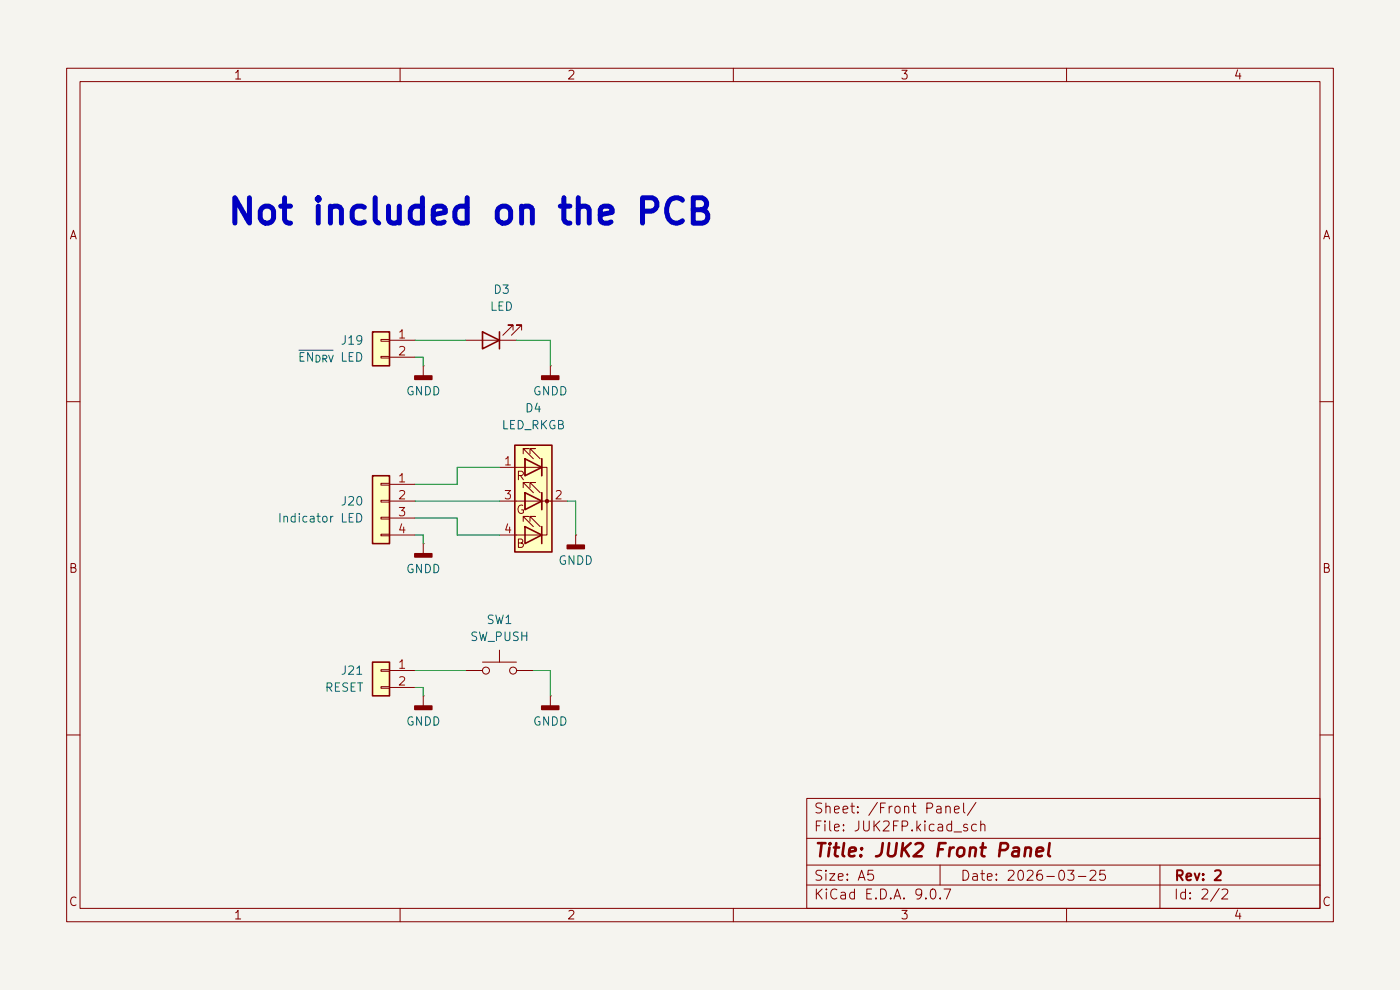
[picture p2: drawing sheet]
(kicad_sch
 (version 20250114)
 (generator "eeschema")
 (generator_version "9.0")
 (paper "A5")
 (title_block
  (title "JUK2 Front Panel")
  (date "2026-03-25")
  (rev "2"))
 (lib_symbols
  (symbol "Connector_Generic:Conn_01x02"
   (pin_names
    (offset 1.016) (hide yes)) (exclude_from_sim no) (in_bom yes) (on_board yes)
   (property "Reference" "J" (at 0 2.54 0) (effects (font (size 1.27 1.27))))
   (property "Value" "Conn_01x02" (at 0 -5.08 0) (effects (font (size 1.27 1.27))))
   (property "Footprint" "" (at 0 0 0) (effects (font (size 1.27 1.27)) (hide yes)))
   (property "Datasheet" "~" (at 0 0 0) (effects (font (size 1.27 1.27)) (hide yes)))
   (property "Description" "Generic connector, single row, 01x02, script generated (kicad-library-utils/schlib/autogen/connector/)" (at 0 0 0) (effects (font (size 1.27 1.27)) (hide yes)))
   (symbol "Conn_01x02_1_1"
    (rectangle (start -1.27 1.27) (end 1.27 -3.81) (stroke (width 0.254) (type default)) (fill (type background)))
    (rectangle (start -1.27 0.127) (end 0 -0.127) (stroke (width 0.1524) (type default)) (fill (type none)))
    (rectangle (start -1.27 -2.413) (end 0 -2.667) (stroke (width 0.1524) (type default)) (fill (type none)))
    (pin passive line (at -5.08 0 0) (length 3.81) (name "Pin_1" (effects (font (size 1.27 1.27)))) (number "1" (effects (font (size 1.27 1.27)))))
    (pin passive line (at -5.08 -2.54 0) (length 3.81) (name "Pin_2" (effects (font (size 1.27 1.27)))) (number "2" (effects (font (size 1.27 1.27))))))
   (embedded_fonts no))
  (symbol "Connector_Generic:Conn_01x04"
   (pin_names
    (offset 1.016) (hide yes)) (exclude_from_sim no) (in_bom yes) (on_board yes)
   (property "Reference" "J" (at 0 5.08 0) (effects (font (size 1.27 1.27))))
   (property "Value" "Conn_01x04" (at 0 -7.62 0) (effects (font (size 1.27 1.27))))
   (property "Footprint" "" (at 0 0 0) (effects (font (size 1.27 1.27)) (hide yes)))
   (property "Datasheet" "~" (at 0 0 0) (effects (font (size 1.27 1.27)) (hide yes)))
   (property "Description" "Generic connector, single row, 01x04, script generated (kicad-library-utils/schlib/autogen/connector/)" (at 0 0 0) (effects (font (size 1.27 1.27)) (hide yes)))
   (symbol "Conn_01x04_1_1"
    (rectangle (start -1.27 3.81) (end 1.27 -6.35) (stroke (width 0.254) (type default)) (fill (type background)))
    (rectangle (start -1.27 2.667) (end 0 2.413) (stroke (width 0.1524) (type default)) (fill (type none)))
    (rectangle (start -1.27 0.127) (end 0 -0.127) (stroke (width 0.1524) (type default)) (fill (type none)))
    (rectangle (start -1.27 -2.413) (end 0 -2.667) (stroke (width 0.1524) (type default)) (fill (type none)))
    (rectangle (start -1.27 -4.953) (end 0 -5.207) (stroke (width 0.1524) (type default)) (fill (type none)))
    (pin passive line (at -5.08 2.54 0) (length 3.81) (name "Pin_1" (effects (font (size 1.27 1.27)))) (number "1" (effects (font (size 1.27 1.27)))))
    (pin passive line (at -5.08 0 0) (length 3.81) (name "Pin_2" (effects (font (size 1.27 1.27)))) (number "2" (effects (font (size 1.27 1.27)))))
    (pin passive line (at -5.08 -2.54 0) (length 3.81) (name "Pin_3" (effects (font (size 1.27 1.27)))) (number "3" (effects (font (size 1.27 1.27)))))
    (pin passive line (at -5.08 -5.08 0) (length 3.81) (name "Pin_4" (effects (font (size 1.27 1.27)))) (number "4" (effects (font (size 1.27 1.27))))))
   (embedded_fonts no))
  (symbol "Device:LED"
   (pin_numbers (hide yes))
   (pin_names
    (offset 1.016) (hide yes)) (exclude_from_sim no) (in_bom yes) (on_board yes)
   (property "Reference" "D" (at 0 2.54 0) (effects (font (size 1.27 1.27))))
   (property "Value" "LED" (at 0 -2.54 0) (effects (font (size 1.27 1.27))))
   (property "Footprint" "" (at 0 0 0) (effects (font (size 1.27 1.27)) (hide yes)))
   (property "Datasheet" "~" (at 0 0 0) (effects (font (size 1.27 1.27)) (hide yes)))
   (property "Description" "Light emitting diode" (at 0 0 0) (effects (font (size 1.27 1.27)) (hide yes)))
   (property "Sim.Pins" "1=K 2=A" (at 0 0 0) (effects (font (size 1.27 1.27)) (hide yes)))
   (symbol "LED_0_1"
    (polyline (pts (xy -3.048 -0.762) (xy -4.572 -2.286) (xy -3.81 -2.286) (xy -4.572 -2.286) (xy -4.572 -1.524)) (stroke (width 0) (type default)) (fill (type none)))
    (polyline (pts (xy -1.778 -0.762) (xy -3.302 -2.286) (xy -2.54 -2.286) (xy -3.302 -2.286) (xy -3.302 -1.524)) (stroke (width 0) (type default)) (fill (type none)))
    (polyline (pts (xy -1.27 0) (xy 1.27 0)) (stroke (width 0) (type default)) (fill (type none)))
    (polyline (pts (xy -1.27 -1.27) (xy -1.27 1.27)) (stroke (width 0.254) (type default)) (fill (type none)))
    (polyline (pts (xy 1.27 -1.27) (xy 1.27 1.27) (xy -1.27 0) (xy 1.27 -1.27)) (stroke (width 0.254) (type default)) (fill (type none))))
   (symbol "LED_1_1"
    (pin passive line (at -3.81 0 0) (length 2.54) (name "K" (effects (font (size 1.27 1.27)))) (number "1" (effects (font (size 1.27 1.27)))))
    (pin passive line (at 3.81 0 180) (length 2.54) (name "A" (effects (font (size 1.27 1.27)))) (number "2" (effects (font (size 1.27 1.27))))))
   (embedded_fonts no))
  (symbol "Device:LED_RKGB"
   (pin_names
    (offset 0) (hide yes)) (exclude_from_sim no) (in_bom yes) (on_board yes)
   (property "Reference" "D" (at 0 9.398 0) (effects (font (size 1.27 1.27))))
   (property "Value" "LED_RKGB" (at 0 -8.89 0) (effects (font (size 1.27 1.27))))
   (property "Footprint" "" (at 0 -1.27 0) (effects (font (size 1.27 1.27)) (hide yes)))
   (property "Datasheet" "~" (at 0 -1.27 0) (effects (font (size 1.27 1.27)) (hide yes)))
   (property "Description" "RGB LED, red/cathode/green/blue" (at 0 0 0) (effects (font (size 1.27 1.27)) (hide yes)))
   (symbol "LED_RKGB_0_0"
    (text "R" (at 1.905 3.81 0) (effects (font (size 1.27 1.27))))
    (text "G" (at 1.905 -1.27 0) (effects (font (size 1.27 1.27))))
    (text "B" (at 1.905 -6.35 0) (effects (font (size 1.27 1.27)))))
   (symbol "LED_RKGB_0_1"
    (circle (center -2.032 0) (radius 0.254) (stroke (width 0) (type default)) (fill (type outline)))
    (polyline (pts (xy -1.27 6.35) (xy -1.27 3.81)) (stroke (width 0.254) (type default)) (fill (type none)))
    (polyline (pts (xy -1.27 6.35) (xy -1.27 3.81) (xy -1.27 3.81)) (stroke (width 0) (type default)) (fill (type none)))
    (polyline (pts (xy -1.27 5.08) (xy 1.27 5.08)) (stroke (width 0) (type default)) (fill (type none)))
    (polyline (pts (xy -1.27 5.08) (xy -2.032 5.08) (xy -2.032 -5.08) (xy -1.016 -5.08)) (stroke (width 0) (type default)) (fill (type none)))
    (polyline (pts (xy -1.27 1.27) (xy -1.27 -1.27)) (stroke (width 0.254) (type default)) (fill (type none)))
    (polyline (pts (xy -1.27 1.27) (xy -1.27 -1.27) (xy -1.27 -1.27)) (stroke (width 0) (type default)) (fill (type none)))
    (polyline (pts (xy -1.27 0) (xy -2.54 0)) (stroke (width 0) (type default)) (fill (type none)))
    (polyline (pts (xy -1.27 -3.81) (xy -1.27 -6.35)) (stroke (width 0.254) (type default)) (fill (type none)))
    (polyline (pts (xy -1.27 -5.08) (xy 1.27 -5.08)) (stroke (width 0) (type default)) (fill (type none)))
    (polyline (pts (xy -1.016 6.35) (xy 0.508 7.874) (xy -0.254 7.874) (xy 0.508 7.874) (xy 0.508 7.112)) (stroke (width 0) (type default)) (fill (type none)))
    (polyline (pts (xy -1.016 1.27) (xy 0.508 2.794) (xy -0.254 2.794) (xy 0.508 2.794) (xy 0.508 2.032)) (stroke (width 0) (type default)) (fill (type none)))
    (polyline (pts (xy -1.016 -3.81) (xy 0.508 -2.286) (xy -0.254 -2.286) (xy 0.508 -2.286) (xy 0.508 -3.048)) (stroke (width 0) (type default)) (fill (type none)))
    (polyline (pts (xy 0 6.35) (xy 1.524 7.874) (xy 0.762 7.874) (xy 1.524 7.874) (xy 1.524 7.112)) (stroke (width 0) (type default)) (fill (type none)))
    (polyline (pts (xy 0 1.27) (xy 1.524 2.794) (xy 0.762 2.794) (xy 1.524 2.794) (xy 1.524 2.032)) (stroke (width 0) (type default)) (fill (type none)))
    (polyline (pts (xy 0 -3.81) (xy 1.524 -2.286) (xy 0.762 -2.286) (xy 1.524 -2.286) (xy 1.524 -3.048)) (stroke (width 0) (type default)) (fill (type none)))
    (polyline (pts (xy 1.27 6.35) (xy 1.27 3.81) (xy -1.27 5.08) (xy 1.27 6.35)) (stroke (width 0.254) (type default)) (fill (type none)))
    (rectangle (start 1.27 6.35) (end 1.27 6.35) (stroke (width 0) (type default)) (fill (type none)))
    (polyline (pts (xy 1.27 5.08) (xy 2.54 5.08)) (stroke (width 0) (type default)) (fill (type none)))
    (rectangle (start 1.27 3.81) (end 1.27 6.35) (stroke (width 0) (type default)) (fill (type none)))
    (polyline (pts (xy 1.27 1.27) (xy 1.27 -1.27) (xy -1.27 0) (xy 1.27 1.27)) (stroke (width 0.254) (type default)) (fill (type none)))
    (rectangle (start 1.27 1.27) (end 1.27 1.27) (stroke (width 0) (type default)) (fill (type none)))
    (polyline (pts (xy 1.27 0) (xy -1.27 0)) (stroke (width 0) (type default)) (fill (type none)))
    (polyline (pts (xy 1.27 0) (xy 2.54 0)) (stroke (width 0) (type default)) (fill (type none)))
    (rectangle (start 1.27 -1.27) (end 1.27 1.27) (stroke (width 0) (type default)) (fill (type none)))
    (polyline (pts (xy 1.27 -3.81) (xy 1.27 -6.35) (xy -1.27 -5.08) (xy 1.27 -3.81)) (stroke (width 0.254) (type default)) (fill (type none)))
    (polyline (pts (xy 1.27 -5.08) (xy 2.54 -5.08)) (stroke (width 0) (type default)) (fill (type none)))
    (rectangle (start 2.794 8.382) (end -2.794 -7.62) (stroke (width 0.254) (type default)) (fill (type background))))
   (symbol "LED_RKGB_1_1"
    (pin passive line (at -5.08 0 0) (length 2.54) (name "K" (effects (font (size 1.27 1.27)))) (number "2" (effects (font (size 1.27 1.27)))))
    (pin passive line (at 5.08 5.08 180) (length 2.54) (name "RA" (effects (font (size 1.27 1.27)))) (number "1" (effects (font (size 1.27 1.27)))))
    (pin passive line (at 5.08 0 180) (length 2.54) (name "GA" (effects (font (size 1.27 1.27)))) (number "3" (effects (font (size 1.27 1.27)))))
    (pin passive line (at 5.08 -5.08 180) (length 2.54) (name "BA" (effects (font (size 1.27 1.27)))) (number "4" (effects (font (size 1.27 1.27))))))
   (embedded_fonts no))
  (symbol "Switch:SW_Push"
   (pin_numbers (hide yes))
   (pin_names
    (offset 1.016) (hide yes)) (exclude_from_sim no) (in_bom yes) (on_board yes)
   (property "Reference" "SW" (at 1.27 2.54 0) (effects (font (size 1.27 1.27)) (justify left)))
   (property "Value" "SW_Push" (at 0 -1.524 0) (effects (font (size 1.27 1.27))))
   (property "Footprint" "" (at 0 5.08 0) (effects (font (size 1.27 1.27)) (hide yes)))
   (property "Datasheet" "~" (at 0 5.08 0) (effects (font (size 1.27 1.27)) (hide yes)))
   (property "Description" "Push button switch, generic, two pins" (at 0 0 0) (effects (font (size 1.27 1.27)) (hide yes)))
   (symbol "SW_Push_0_1"
    (circle (center -2.032 0) (radius 0.508) (stroke (width 0) (type default)) (fill (type none)))
    (polyline (pts (xy 0 1.27) (xy 0 3.048)) (stroke (width 0) (type default)) (fill (type none)))
    (circle (center 2.032 0) (radius 0.508) (stroke (width 0) (type default)) (fill (type none)))
    (polyline (pts (xy 2.54 1.27) (xy -2.54 1.27)) (stroke (width 0) (type default)) (fill (type none)))
    (pin passive line (at -5.08 0 0) (length 2.54) (name "1" (effects (font (size 1.27 1.27)))) (number "1" (effects (font (size 1.27 1.27)))))
    (pin passive line (at 5.08 0 180) (length 2.54) (name "2" (effects (font (size 1.27 1.27)))) (number "2" (effects (font (size 1.27 1.27))))))
   (embedded_fonts no))
  (symbol "power:GNDD"
   (power)
   (pin_numbers (hide yes))
   (pin_names
    (offset 0) (hide yes)) (exclude_from_sim no) (in_bom yes) (on_board yes)
   (property "Reference" "#PWR" (at 0 -6.35 0) (effects (font (size 1.27 1.27)) (hide yes)))
   (property "Value" "GNDD" (at 0 -3.175 0) (effects (font (size 1.27 1.27))))
   (property "Footprint" "" (at 0 0 0) (effects (font (size 1.27 1.27)) (hide yes)))
   (property "Datasheet" "" (at 0 0 0) (effects (font (size 1.27 1.27)) (hide yes)))
   (property "Description" "Power symbol creates a global label with name \"GNDD\" , digital ground" (at 0 0 0) (effects (font (size 1.27 1.27)) (hide yes)))
   (symbol "GNDD_0_1"
    (rectangle (start -1.27 -1.524) (end 1.27 -2.032) (stroke (width 0.254) (type default)) (fill (type outline)))
    (polyline (pts (xy 0 0) (xy 0 -1.524)) (stroke (width 0) (type default)) (fill (type none))))
   (symbol "GNDD_1_1"
    (pin power_in line (at 0 0 270) (length 0) (name "~" (effects (font (size 1.27 1.27)))) (number "1" (effects (font (size 1.27 1.27))))))
   (embedded_fonts no)))
 (text "Not included on the PCB"
  (exclude_from_sim no)
  (at 70.612 31.75 0)
  (effects (font (size 3.81 3.81) (thickness 0.762)
    (bold yes))))
 (wire
  (pts (xy 62.23 72.39) (xy 68.58 72.39))
  (stroke (width 0) (type default)))
 (wire
  (pts (xy 82.55 100.33) (xy 82.55 104.14))
  (stroke (width 0) (type default)))
 (wire
  (pts (xy 80.01 100.33) (xy 82.55 100.33))
  (stroke (width 0) (type default)))
 (wire
  (pts (xy 62.23 50.8) (xy 69.85 50.8))
  (stroke (width 0) (type default)))
 (wire
  (pts (xy 82.55 50.8) (xy 82.55 54.61))
  (stroke (width 0) (type default)))
 (wire
  (pts (xy 68.58 77.47) (xy 68.58 80.01))
  (stroke (width 0) (type default)))
 (wire
  (pts (xy 63.5 80.01) (xy 63.5 81.28))
  (stroke (width 0) (type default)))
 (wire
  (pts (xy 63.5 53.34) (xy 63.5 54.61))
  (stroke (width 0) (type default)))
 (wire
  (pts (xy 85.09 74.93) (xy 86.36 74.93))
  (stroke (width 0) (type default)))
 (wire
  (pts (xy 86.36 74.93) (xy 86.36 80.01))
  (stroke (width 0) (type default)))
 (wire
  (pts (xy 68.58 72.39) (xy 68.58 69.85))
  (stroke (width 0) (type default)))
 (wire
  (pts (xy 63.5 102.87) (xy 62.23 102.87))
  (stroke (width 0) (type default)))
 (wire
  (pts (xy 62.23 74.93) (xy 74.93 74.93))
  (stroke (width 0) (type default)))
 (wire
  (pts (xy 62.23 100.33) (xy 69.85 100.33))
  (stroke (width 0) (type default)))
 (wire
  (pts (xy 68.58 80.01) (xy 74.93 80.01))
  (stroke (width 0) (type default)))
 (wire
  (pts (xy 62.23 80.01) (xy 63.5 80.01))
  (stroke (width 0) (type default)))
 (wire
  (pts (xy 62.23 77.47) (xy 68.58 77.47))
  (stroke (width 0) (type default)))
 (wire
  (pts (xy 62.23 53.34) (xy 63.5 53.34))
  (stroke (width 0) (type default)))
 (wire
  (pts (xy 68.58 69.85) (xy 74.93 69.85))
  (stroke (width 0) (type default)))
 (wire
  (pts (xy 63.5 104.14) (xy 63.5 102.87))
  (stroke (width 0) (type default)))
 (wire
  (pts (xy 77.47 50.8) (xy 82.55 50.8))
  (stroke (width 0) (type default)))
 (symbol
  (lib_id "Connector_Generic:Conn_01x02")
  (at 57.15 50.8 0)
  (mirror y)
  (unit 1)
  (exclude_from_sim no)
  (in_bom yes)
  (on_board no)
  (dnp no)
  (property "Reference" "J19" (at 54.61 50.7999 0) (effects (font (size 1.27 1.27)) (justify left)))
  (property "Value" "~{EN_{DRV}} LED" (at 54.61 53.3399 0) (effects (font (size 1.27 1.27)) (justify left)))
  (property "Footprint" "JUK2:2PinConnector" (at 57.15 50.8 0) (effects (font (size 1.27 1.27)) (hide yes)))
  (property "Datasheet" "~" (at 57.15 50.8 0) (effects (font (size 1.27 1.27)) (hide yes)))
  (property "Description" "Generic connector, single row, 01x02, script generated (kicad-library-utils/schlib/autogen/connector/)" (at 57.15 50.8 0) (effects (font (size 1.27 1.27)) (hide yes)))
  (pin "1")
  (pin "2"))
 (symbol
  (lib_id "Device:LED_RKGB")
  (at 80.01 74.93 0)
  (mirror y)
  (unit 1)
  (exclude_from_sim no)
  (in_bom yes)
  (on_board no)
  (dnp no)
  (property "Reference" "D4" (at 80.01 60.96 0) (effects (font (size 1.27 1.27))))
  (property "Value" "LED_RKGB" (at 80.01 63.5 0) (effects (font (size 1.27 1.27))))
  (property "Footprint" "JUK2:LED_D5.0mm-4_RKGB" (at 80.01 76.2 0) (effects (font (size 1.27 1.27)) (hide yes)))
  (property "Datasheet" "~" (at 80.01 76.2 0) (effects (font (size 1.27 1.27)) (hide yes)))
  (property "Description" "RGB LED, red/cathode/green/blue" (at 80.01 74.93 0) (effects (font (size 1.27 1.27)) (hide yes)))
  (pin "1")
  (pin "2")
  (pin "3")
  (pin "4"))
 (symbol
  (lib_id "power:GNDD")
  (at 82.55 54.61 0)
  (unit 1)
  (exclude_from_sim no)
  (in_bom yes)
  (on_board yes)
  (dnp no)
  (fields_autoplaced yes)
  (property "Reference" "#PWR061" (at 82.55 60.96 0) (effects (font (size 1.27 1.27)) (hide yes)))
  (property "Value" "GNDD" (at 82.55 58.42 0) (effects (font (size 1.27 1.27))))
  (property "Footprint" "" (at 82.55 54.61 0) (effects (font (size 1.27 1.27)) (hide yes)))
  (property "Datasheet" "" (at 82.55 54.61 0) (effects (font (size 1.27 1.27)) (hide yes)))
  (property "Description" "Power symbol creates a global label with name \"GNDD\" , digital ground" (at 82.55 54.61 0) (effects (font (size 1.27 1.27)) (hide yes)))
  (pin "1"))
 (symbol
  (lib_id "power:GNDD")
  (at 63.5 81.28 0)
  (unit 1)
  (exclude_from_sim no)
  (in_bom yes)
  (on_board yes)
  (dnp no)
  (fields_autoplaced yes)
  (property "Reference" "#PWR063" (at 63.5 87.63 0) (effects (font (size 1.27 1.27)) (hide yes)))
  (property "Value" "GNDD" (at 63.5 85.09 0) (effects (font (size 1.27 1.27))))
  (property "Footprint" "" (at 63.5 81.28 0) (effects (font (size 1.27 1.27)) (hide yes)))
  (property "Datasheet" "" (at 63.5 81.28 0) (effects (font (size 1.27 1.27)) (hide yes)))
  (property "Description" "Power symbol creates a global label with name \"GNDD\" , digital ground" (at 63.5 81.28 0) (effects (font (size 1.27 1.27)) (hide yes)))
  (pin "1"))
 (symbol
  (lib_id "Connector_Generic:Conn_01x04")
  (at 57.15 74.93 0)
  (mirror y)
  (unit 1)
  (exclude_from_sim no)
  (in_bom yes)
  (on_board no)
  (dnp no)
  (property "Reference" "J20" (at 54.61 74.9299 0) (effects (font (size 1.27 1.27)) (justify left)))
  (property "Value" "Indicator LED" (at 54.61 77.4699 0) (effects (font (size 1.27 1.27)) (justify left)))
  (property "Footprint" "JUK2:4PinConnector" (at 57.15 74.93 0) (effects (font (size 1.27 1.27)) (hide yes)))
  (property "Datasheet" "~" (at 57.15 74.93 0) (effects (font (size 1.27 1.27)) (hide yes)))
  (property "Description" "Generic connector, single row, 01x04, script generated (kicad-library-utils/schlib/autogen/connector/)" (at 57.15 74.93 0) (effects (font (size 1.27 1.27)) (hide yes)))
  (pin "1")
  (pin "2")
  (pin "4")
  (pin "3"))
 (symbol
  (lib_id "power:GNDD")
  (at 63.5 54.61 0)
  (unit 1)
  (exclude_from_sim no)
  (in_bom yes)
  (on_board yes)
  (dnp no)
  (fields_autoplaced yes)
  (property "Reference" "#PWR060" (at 63.5 60.96 0) (effects (font (size 1.27 1.27)) (hide yes)))
  (property "Value" "GNDD" (at 63.5 58.42 0) (effects (font (size 1.27 1.27))))
  (property "Footprint" "" (at 63.5 54.61 0) (effects (font (size 1.27 1.27)) (hide yes)))
  (property "Datasheet" "" (at 63.5 54.61 0) (effects (font (size 1.27 1.27)) (hide yes)))
  (property "Description" "Power symbol creates a global label with name \"GNDD\" , digital ground" (at 63.5 54.61 0) (effects (font (size 1.27 1.27)) (hide yes)))
  (pin "1"))
 (symbol
  (lib_id "power:GNDD")
  (at 82.55 104.14 0)
  (unit 1)
  (exclude_from_sim no)
  (in_bom yes)
  (on_board yes)
  (dnp no)
  (fields_autoplaced yes)
  (property "Reference" "#PWR065" (at 82.55 110.49 0) (effects (font (size 1.27 1.27)) (hide yes)))
  (property "Value" "GNDD" (at 82.55 107.95 0) (effects (font (size 1.27 1.27))))
  (property "Footprint" "" (at 82.55 104.14 0) (effects (font (size 1.27 1.27)) (hide yes)))
  (property "Datasheet" "" (at 82.55 104.14 0) (effects (font (size 1.27 1.27)) (hide yes)))
  (property "Description" "Power symbol creates a global label with name \"GNDD\" , digital ground" (at 82.55 104.14 0) (effects (font (size 1.27 1.27)) (hide yes)))
  (pin "1"))
 (symbol
  (lib_id "Switch:SW_Push")
  (at 74.93 100.33 0)
  (unit 1)
  (exclude_from_sim no)
  (in_bom yes)
  (on_board no)
  (dnp no)
  (fields_autoplaced yes)
  (property "Reference" "SW1" (at 74.93 92.71 0) (effects (font (size 1.27 1.27))))
  (property "Value" "SW_PUSH" (at 74.93 95.25 0) (effects (font (size 1.27 1.27))))
  (property "Footprint" "Button_Switch_THT:SW_PUSH_6mm_H13mm" (at 74.93 95.25 0) (effects (font (size 1.27 1.27)) (hide yes)))
  (property "Datasheet" "~" (at 74.93 95.25 0) (effects (font (size 1.27 1.27)) (hide yes)))
  (property "Description" "Push button switch, generic, two pins" (at 74.93 100.33 0) (effects (font (size 1.27 1.27)) (hide yes)))
  (pin "2")
  (pin "1"))
 (symbol
  (lib_id "power:GNDD")
  (at 86.36 80.01 0)
  (unit 1)
  (exclude_from_sim no)
  (in_bom yes)
  (on_board yes)
  (dnp no)
  (fields_autoplaced yes)
  (property "Reference" "#PWR062" (at 86.36 86.36 0) (effects (font (size 1.27 1.27)) (hide yes)))
  (property "Value" "GNDD" (at 86.36 83.82 0) (effects (font (size 1.27 1.27))))
  (property "Footprint" "" (at 86.36 80.01 0) (effects (font (size 1.27 1.27)) (hide yes)))
  (property "Datasheet" "" (at 86.36 80.01 0) (effects (font (size 1.27 1.27)) (hide yes)))
  (property "Description" "Power symbol creates a global label with name \"GNDD\" , digital ground" (at 86.36 80.01 0) (effects (font (size 1.27 1.27)) (hide yes)))
  (pin "1"))
 (symbol
  (lib_id "power:GNDD")
  (at 63.5 104.14 0)
  (unit 1)
  (exclude_from_sim no)
  (in_bom yes)
  (on_board yes)
  (dnp no)
  (fields_autoplaced yes)
  (property "Reference" "#PWR064" (at 63.5 110.49 0) (effects (font (size 1.27 1.27)) (hide yes)))
  (property "Value" "GNDD" (at 63.5 107.95 0) (effects (font (size 1.27 1.27))))
  (property "Footprint" "" (at 63.5 104.14 0) (effects (font (size 1.27 1.27)) (hide yes)))
  (property "Datasheet" "" (at 63.5 104.14 0) (effects (font (size 1.27 1.27)) (hide yes)))
  (property "Description" "Power symbol creates a global label with name \"GNDD\" , digital ground" (at 63.5 104.14 0) (effects (font (size 1.27 1.27)) (hide yes)))
  (pin "1"))
 (symbol
  (lib_id "Device:LED")
  (at 73.66 50.8 180)
  (unit 1)
  (exclude_from_sim no)
  (in_bom yes)
  (on_board no)
  (dnp no)
  (fields_autoplaced yes)
  (property "Reference" "D3" (at 75.2475 43.18 0) (effects (font (size 1.27 1.27))))
  (property "Value" "LED" (at 75.2475 45.72 0) (effects (font (size 1.27 1.27))))
  (property "Footprint" "JUK2:LED_D5.0mm" (at 73.66 50.8 0) (effects (font (size 1.27 1.27)) (hide yes)))
  (property "Datasheet" "~" (at 73.66 50.8 0) (effects (font (size 1.27 1.27)) (hide yes)))
  (property "Description" "Light emitting diode" (at 73.66 50.8 0) (effects (font (size 1.27 1.27)) (hide yes)))
  (property "Sim.Pins" "1=K 2=A" (at 73.66 50.8 0) (effects (font (size 1.27 1.27)) (hide yes)))
  (pin "2")
  (pin "1"))
 (symbol
  (lib_id "Connector_Generic:Conn_01x02")
  (at 57.15 100.33 0)
  (mirror y)
  (unit 1)
  (exclude_from_sim no)
  (in_bom yes)
  (on_board no)
  (dnp no)
  (property "Reference" "J21" (at 54.61 100.3299 0) (effects (font (size 1.27 1.27)) (justify left)))
  (property "Value" "RESET" (at 54.61 102.8699 0) (effects (font (size 1.27 1.27)) (justify left)))
  (property "Footprint" "JUK2:2PinConnector" (at 57.15 100.33 0) (effects (font (size 1.27 1.27)) (hide yes)))
  (property "Datasheet" "~" (at 57.15 100.33 0) (effects (font (size 1.27 1.27)) (hide yes)))
  (property "Description" "Generic connector, single row, 01x02, script generated (kicad-library-utils/schlib/autogen/connector/)" (at 57.15 100.33 0) (effects (font (size 1.27 1.27)) (hide yes)))
  (pin "1")
  (pin "2")))
